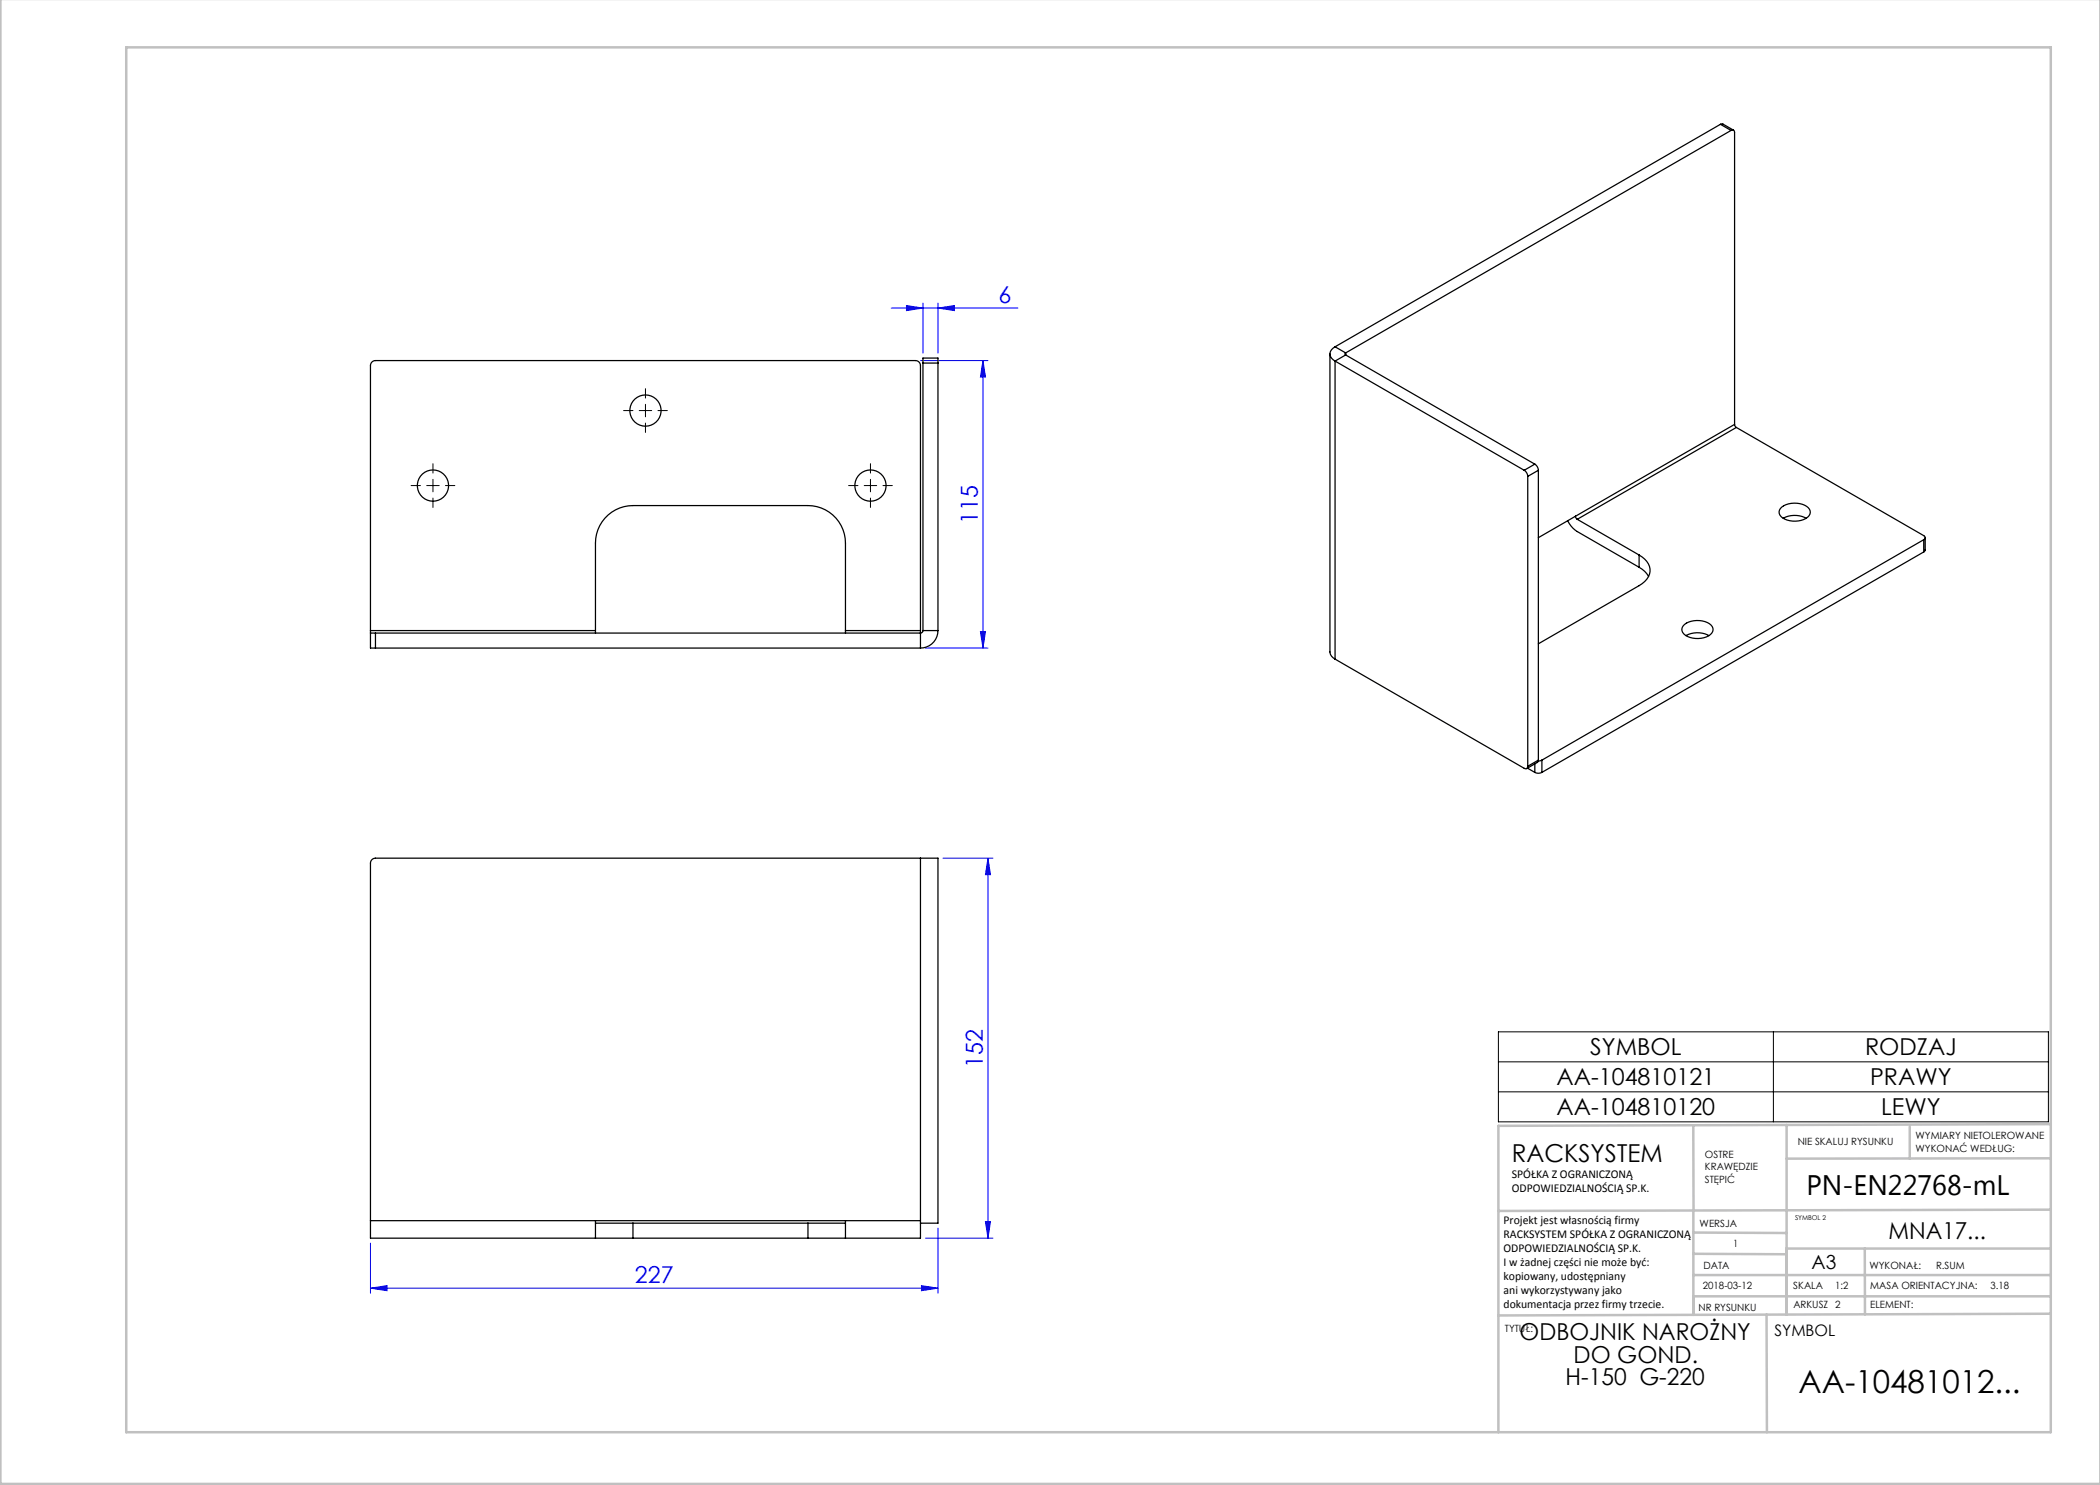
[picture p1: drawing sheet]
<svg xmlns="http://www.w3.org/2000/svg" width="420mm" height="297mm" viewBox="0 0 420 297" stroke-linecap="round" stroke-linejoin="round" font-family="sans-serif">
<g fill="none" stroke="#00f" stroke-width=".2">
<path d="M178.2 61.6h25.4M181.3 61.1l3.3 .5-3.3 .5zM184.1 72.1h13.5M184.6 60.6v10M187.6 61.6l3.3-.5v1zM187.6 60.6v10M196.6 72.1l.5 3.3h-1zM196.6 72.1v57.5M185.1 129.6h12.5M196.1 126.3h1l-.5 3.3zM188.6 171.6h10M197.6 171.6l.5 3.3h-1z"/>
<path d="M197.6 171.6v76M74.1 257.6l3.3-.5v1zM74.1 248.6v10M74.1 257.6h113.5M184.3 257.1l3.3 .5-3.3 .5zM185.1 247.6h13.5M187.6 245.6v13M197.1 244.3h1l-.5 3.3z"/>
</g>
<path d="M85.3 97.1h2.5M86.6 95.9v2.5M127.8 82.1h2.5M129.1 80.9v2.5M172.8 97.1h2.5M174.1 95.9v2.5M299.7 206.4h110v18h-110zM299.7 212.4h110M299.7 218.4h110M354.7 206.4v18" fill="none" stroke="#000" stroke-width=".2"/>
<path d="M129.1 79.6v-1.9M84.1 97.1h-1.9M86.6 94.6v-1.9M86.6 99.6v1.9M89.1 97.1h1.9M126.6 82.1h-1.9M129.1 84.6v1.9M131.6 82.1h1.9M171.6 97.1h-1.9M174.1 94.6v-1.9M174.1 99.6v1.9M176.6 97.1h1.9" fill="none" stroke="#000" stroke-width=".2" stroke-dasharray="15.2 1.3 1.3 1.3"/>
<g fill="none" stroke="#c0c0c0" stroke-width=".5">
<path d="M.1 -.1v296.9h419.9M25.2 9.5h385v276.9h-385zM338.7 225.2v16.9M357.3 225v37.9M382 225.4v6.3M410.1 224.8l-110.4 .4v61.2M410.1 231.7h-52.8M338.7 259.3h71.5M338.7 255h71.5M338.7 250.8l18.6 .1M338.7 246.5l18.6 .1M338.7 242.1v20.9"/>
<path d="M373 249.7v13.2M410.1 241.9l-110.4 .3M410.2 249.7h-52.9v13.2M353.3 262.9l.1 23.5M410.2 262.7l-110.5 .4"/>
</g>
<g fill="#00f">
<path d="M187.6 61.6l3.3-.5v1zM181.3 61.1l3.3 .5-3.3 .5z"/>
<path d="M74.1 257.6l3.3-.5v1zM184.3 257.1l3.3 .5-3.3 .5z"/>
<path d="M197.6 171.6l.5 3.3h-1zM197.1 244.3h1l-.5 3.3zM196.6 72.1l.5 3.3h-1zM196.1 126.3h1l-.5 3.3z"/>
</g>
<g fill="none" stroke="#000" stroke-width=".25">
<path d="M344.1 24.9l.5-.1 2.1 1.2M344.1 24.9l-77.1 44.5M344.1 24.9l2.1 1.2M346.2 26.1a.43 .43 0 0 1 .5-.1 .43 .43 0 0 1 .2 .5v58.4M346.2 26.1l-77.1 44.5M184.6 72.6v-1h3v1M184.6 72.6h3M184.6 72.6v53.5M187.6 72.6v53.5M266 70.8v59.6a1.65 1.65 0 0 0 1 1.4M267 69.4a1.51 1.51 0 0 0-1 1.4 1.51 1.51 0 0 0 1 1.4M267 72.2v59.6"/>
<path d="M267 72.2l37.8 21.9M267 69.4l2.1 1.2M269.1 70.6l-.1 .2 .1 .2M269.1 71l-2.1 1.2M269.1 71l37.9 21.8M269.1 70.6v.4M304.8 94.1a1.56 1.56 0 0 1 .7 1.2M305.5 95.3v58M307 92.8a1.56 1.56 0 0 1 .7 1.3M307 92.8l-2.2 1.3M307.7 94.1l-2.2 1.2M307.7 94.1v57.9"/>
<path d="M346.9 84.9l.4 .6M346.9 84.9l-31.8 18.3M347.3 85.5l37.4 21.6a.43 .43 0 0 1 .3 .4 .43 .43 0 0 1-.3 .4M347.3 85.5l-31.9 18.4M313.5 104.2l.7 1 1.2 1.1 12.4 7.2M315.1 103.2l.3 .7M315.1 103.2l-7.4 4.3M315.4 103.9l12.4 7.1M327.8 111a3.3 3.3 0 0 1 1.9 4.4 4.7 4.7 0 0 1-1.9 1.7l-20.1 11.7M327.8 113.5a4.7 4.7 0 0 1 1.9 1.8M327.8 111v2.5M356.4 101.4a4.3 4.3 0 0 1 5.5 .5 1.47 1.47 0 0 1-1.2 2 4.2 4.2 0 0 1-4.7-.9 1.19 1.19 0 0 1 .4-1.6z"/>
<path d="M356.6 103.7a4.8 4.8 0 0 1 4.6 0M384.7 107.9l-76.3 44.1M384.7 107.9v2.5M384.7 110.4l-76.3 44.1M385 107.5v2.5l-.3 .4M74.1 126.6v3h1M74.1 126.6h1M74.1 126.1v.5M74.1 126.1v-53a1 1 0 0 1 1-1h108a1 1 0 0 1 1 1v53M74.1 126.1h45M75.1 129.6h109M75.1 126.6v3"/>
<path d="M75.1 126.6h109M119.1 126.1v.5M119.1 126.1v-17.5a7.5 7.5 0 0 1 7.5-7.5h35a7.5 7.5 0 0 1 7.5 7.5v17.5M169.1 126.1v.5M169.1 126.1h15M184.1 126.1v.5M184.1 126.6v3M184.6 126.1l-.2 .4-.3 .1M184.6 126.1h3M187.6 126.1a3.5 3.5 0 0 1-3.5 3.5M267 131.8l37.8 21.9a.43 .43 0 0 0 .5 0 .43 .43 0 0 0 .2-.4M336.9 124.9a4.3 4.3 0 0 1 5.6 .4 1.46 1.46 0 0 1-1.2 2.1 4.2 4.2 0 0 1-4.8-.9 1.19 1.19 0 0 1 .4-1.6z"/>
<path d="M337.2 127.1a4.8 4.8 0 0 1 4.6 0M305.5 153.6l1.5 .9M307 154.5a1.56 1.56 0 0 0 1.4 0M307 152.8v1.7M307.7 152l-.2 .5-2.2 1.2M307.7 152l-2.2 1.3M308.4 152l-.7 .2M308.4 152v2.5M184.1 171.6h-109a1 1 0 0 0-1 1v71.5M184.1 171.6h3.5v73h-3.5M184.1 171.6v73M74.1 244.1v3.5h45"/>
<path d="M74.1 244.1h110M119.1 244.1v3.5M119.1 244.6h7.5M119.1 247.6h7.5M126.6 247.6h35M126.6 244.6v3M126.6 244.6h35M161.6 244.6h7.5M161.6 247.6h7.5M161.6 244.6v3M169.1 244.1v3.5M184.1 244.6v3h-15"/>
<circle cx="86.6" cy="97.1" r="3.1"/>
<circle cx="129.1" cy="82.1" r="3.1"/>
<circle cx="174.1" cy="97.1" r="3.1"/>
</g>
<text font-size="6.3" x="359.7" y="278.5">AA-10481012...</text>
<text font-size="5.6" x="361.3" y="239.1">PN-EN22768-mL</text>
<text font-size="4.9" x="302.4" y="232.4">RACKSYSTEM</text>
<g font-size="4.7" fill="#00f">
<text x="199.7" y="60.6">6</text>
<text x="195.6" y="104.7" transform="rotate(-90 195.6 104.7)">115</text>
<text x="196.6" y="213.5" transform="rotate(-90 196.6 213.5)">152</text>
<text x="127" y="256.6">227</text>
</g>
<g font-size="4.7">
<text x="318" y="211.1">SYMBOL</text>
<text x="373" y="211.1">RODZAJ</text>
<text x="311.3" y="217.1">AA-104810121</text>
<text x="374" y="217.1">PRAWY</text>
<text x="311.3" y="223.1">AA-104810120</text>
<text x="376.2" y="223.1">LEWY</text>
<text x="377.7" y="247.8">MNA17...</text>
<text x="303.9" y="268.1">ODBOJNIK NAROŻNY</text>
<text x="314.7" y="272.6">DO GOND.</text>
<text x="313.1" y="277.1">H-150 G-220</text>
</g>
<text font-size="3.9" x="362.3" y="253.8">A3</text>
<text font-size="3.2" x="354.9" y="267.2">SYMBOL</text>
<g font-size="2.4">
<text x="302.4" y="235.6">SPÓŁKA Z OGRANICZONĄ</text>
<text x="302.4" y="238.4">ODPOWIEDZIALNOŚCIĄ SP.K.</text>
<text x="300.7" y="244.7">Projekt jest własnością firmy</text>
<text x="300.7" y="247.5">RACKSYSTEM SPÓŁKA Z OGRANICZONĄ</text>
<text x="300.7" y="250.3">ODPOWIEDZIALNOŚCIĄ SP.K.</text>
<text x="300.7" y="253.1">I w żadnej części nie może być:</text>
<text x="300.7" y="256">kopiowany, udostępniany</text>
<text x="300.7" y="258.8">ani wykorzystywany jako</text>
<text x="300.7" y="261.6">dokumentacja przez firmy trzecie.</text>
</g>
<g font-size="2">
<text x="383.1" y="227.9">WYMIARY NIETOLEROWANE</text>
<text x="341" y="231.6">OSTRE</text>
<text x="359.5" y="228.9">NIE SKALUJ RYSUNKU</text>
<text x="383.1" y="230.4">WYKONAĆ WEDŁUG:</text>
<text x="341" y="234.1">KRAWĘDZIE</text>
<text x="341" y="236.6">STĘPIĆ</text>
<text x="339.9" y="245.4">WERSJA</text>
<text x="346.6" y="249.5">1</text>
<text x="340.6" y="257.7">2018-03-12</text>
<text x="340.7" y="253.8">DATA</text>
<text x="358.7" y="257.7">SKALA</text>
<text x="367" y="257.7">1:2</text>
<text x="373.9" y="253.8">WYKONAŁ:</text>
<text x="374.1" y="257.7">MASA ORIENTACYJNA:</text>
<text x="387.2" y="253.8">R.SUM</text>
<text x="398.1" y="257.7">3.18</text>
<text x="339.7" y="262.3">NR RYSUNKU</text>
<text x="358.7" y="261.7">ARKUSZ 2</text>
<text x="374.1" y="261.7">ELEMENT:</text>
<text x="301" y="266.4">TYTUŁ:</text>
</g>
<text font-size="1.3" x="359" y="244">SYMBOL 2</text>
</svg>
